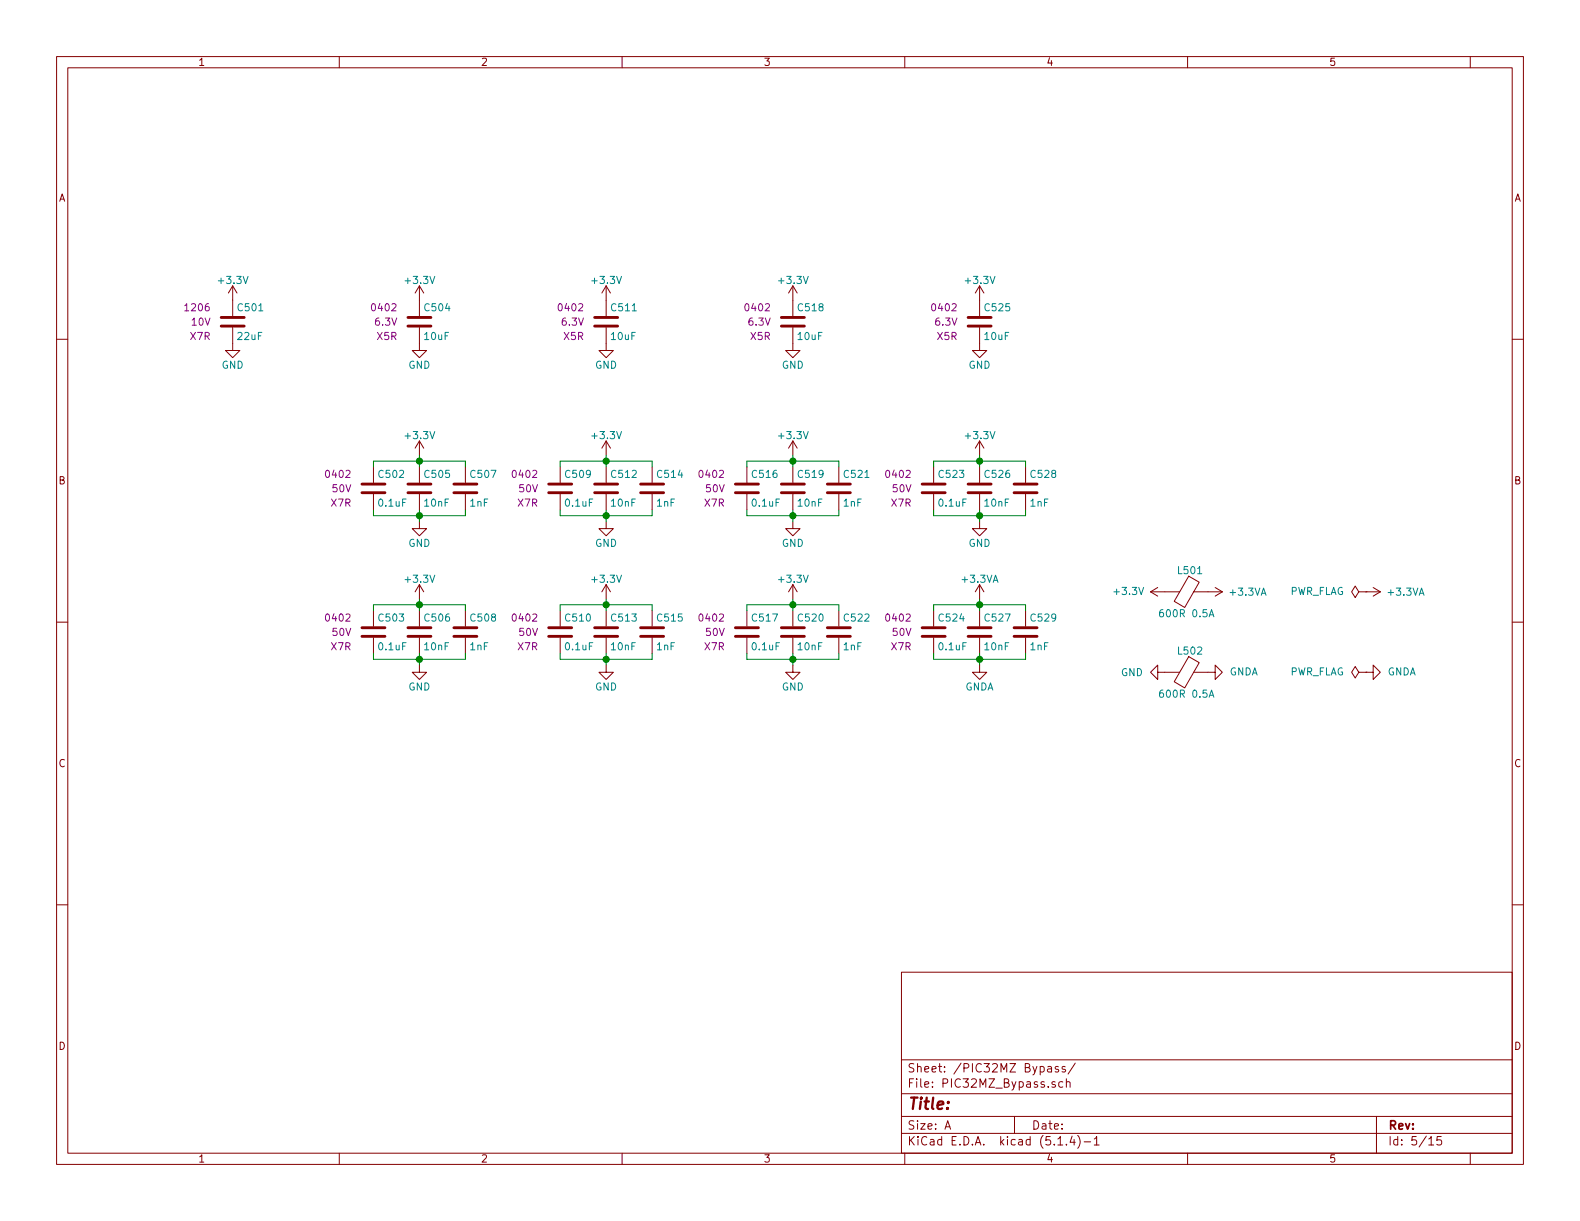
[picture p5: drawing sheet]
EESchema Schematic File Version 4
LIBS:PIC32MZ_ETH_Demo-cache
EELAYER 30 0
EELAYER END
$Descr A 11000 8500
encoding utf-8
Sheet 5 15
Title ""
Date ""
Rev ""
Comp ""
Comment1 ""
Comment2 ""
Comment3 ""
Comment4 ""
$EndDescr
$Comp
L power:GND #PWR0506
U 1 1
P 2920 3630
F 0 "#PWR0506" H 2920 3380 50  0001 C CNN
F 1 "GND" H 2920 3480 50  0000 C CNN
F 2 "" H 2920 3630 50  0000 C CNN
F 3 "" H 2920 3630 50  0000 C CNN
	1    2920 3630
	1    0    0    -1  
$EndComp
$Comp
L Custom_Library:C_Custom C502
U 1 1
P 2600 3400
F 0 "C502" H 2625 3500 50  0000 L CNN
F 1 "0.1uF" H 2625 3300 50  0000 L CNN
F 2 "Capacitors_SMD:C_0402" H 2638 3250 50  0001 C CNN
F 3 "" H 2625 3500 50  0001 C CNN
F 4 "0402" H 2450 3500 50  0000 R CNN "display_footprint"
F 5 "50V" H 2450 3400 50  0000 R CNN "Voltage"
F 6 "X7R" H 2450 3300 50  0000 R CNN "Dielectric"
F 7 "490-10701-1-ND" H -1310 -3480 50  0001 C CNN "Digi-Key PN"
	1    2600 3400
	1    0    0    -1  
$EndComp
$Comp
L Custom_Library:C_Custom C507
U 1 1
P 3240 3400
F 0 "C507" H 3265 3500 50  0000 L CNN
F 1 "1nF" H 3265 3300 50  0000 L CNN
F 2 "Capacitors_SMD:C_0402" H 3278 3250 50  0001 C CNN
F 3 "" H 3265 3500 50  0001 C CNN
F 4 "0402" H 3090 3500 50  0001 R CNN "display_footprint"
F 5 "50V" H 3090 3400 50  0001 R CNN "Voltage"
F 6 "X7R" H 3090 3300 50  0001 R CNN "Dielectric"
F 7 "399-1032-1-ND" H -1310 -3480 50  0001 C CNN "Digi-Key PN"
	1    3240 3400
	1    0    0    -1  
$EndComp
$Comp
L Custom_Library:C_Custom C505
U 1 1
P 2920 3400
F 0 "C505" H 2945 3500 50  0000 L CNN
F 1 "10nF" H 2945 3300 50  0000 L CNN
F 2 "Capacitors_SMD:C_0402" H 2958 3250 50  0001 C CNN
F 3 "" H 2945 3500 50  0001 C CNN
F 4 "0402" H 2770 3500 50  0001 R CNN "display_footprint"
F 5 "50V" H 2770 3400 50  0001 R CNN "Voltage"
F 6 "X7R" H 2770 3300 50  0001 R CNN "Dielectric"
F 7 "490-13295-1-ND" H -1310 -3480 50  0001 C CNN "Digi-Key PN"
	1    2920 3400
	1    0    0    -1  
$EndComp
Wire Wire Line
	2600 3210 2600 3250
Connection ~ 2920 3210
Wire Wire Line
	3240 3210 3240 3250
Wire Wire Line
	2600 3210 2920 3210
Wire Wire Line
	2920 3170 2920 3210
Wire Wire Line
	2600 3590 2600 3550
Connection ~ 2920 3590
Wire Wire Line
	3240 3590 3240 3550
Wire Wire Line
	2600 3590 2920 3590
Wire Wire Line
	2920 3550 2920 3590
Wire Wire Line
	2920 3210 3240 3210
Wire Wire Line
	2920 3210 2920 3250
Wire Wire Line
	2920 3590 3240 3590
Wire Wire Line
	2920 3590 2920 3630
$Comp
L power:GND #PWR0512
U 1 1
P 4220 3630
F 0 "#PWR0512" H 4220 3380 50  0001 C CNN
F 1 "GND" H 4220 3480 50  0000 C CNN
F 2 "" H 4220 3630 50  0000 C CNN
F 3 "" H 4220 3630 50  0000 C CNN
	1    4220 3630
	1    0    0    -1  
$EndComp
$Comp
L Custom_Library:C_Custom C509
U 1 1
P 3900 3400
F 0 "C509" H 3925 3500 50  0000 L CNN
F 1 "0.1uF" H 3925 3300 50  0000 L CNN
F 2 "Capacitors_SMD:C_0402" H 3938 3250 50  0001 C CNN
F 3 "" H 3925 3500 50  0001 C CNN
F 4 "0402" H 3750 3500 50  0000 R CNN "display_footprint"
F 5 "50V" H 3750 3400 50  0000 R CNN "Voltage"
F 6 "X7R" H 3750 3300 50  0000 R CNN "Dielectric"
F 7 "490-10701-1-ND" H -10 -3480 50  0001 C CNN "Digi-Key PN"
	1    3900 3400
	1    0    0    -1  
$EndComp
$Comp
L Custom_Library:C_Custom C514
U 1 1
P 4540 3400
F 0 "C514" H 4565 3500 50  0000 L CNN
F 1 "1nF" H 4565 3300 50  0000 L CNN
F 2 "Capacitors_SMD:C_0402" H 4578 3250 50  0001 C CNN
F 3 "" H 4565 3500 50  0001 C CNN
F 4 "0402" H 4390 3500 50  0001 R CNN "display_footprint"
F 5 "50V" H 4390 3400 50  0001 R CNN "Voltage"
F 6 "X7R" H 4390 3300 50  0001 R CNN "Dielectric"
F 7 "399-1032-1-ND" H -10 -3480 50  0001 C CNN "Digi-Key PN"
	1    4540 3400
	1    0    0    -1  
$EndComp
$Comp
L Custom_Library:C_Custom C512
U 1 1
P 4220 3400
F 0 "C512" H 4245 3500 50  0000 L CNN
F 1 "10nF" H 4245 3300 50  0000 L CNN
F 2 "Capacitors_SMD:C_0402" H 4258 3250 50  0001 C CNN
F 3 "" H 4245 3500 50  0001 C CNN
F 4 "0402" H 4070 3500 50  0001 R CNN "display_footprint"
F 5 "50V" H 4070 3400 50  0001 R CNN "Voltage"
F 6 "X7R" H 4070 3300 50  0001 R CNN "Dielectric"
F 7 "490-13295-1-ND" H -10 -3480 50  0001 C CNN "Digi-Key PN"
	1    4220 3400
	1    0    0    -1  
$EndComp
Wire Wire Line
	3900 3210 3900 3250
Connection ~ 4220 3210
Wire Wire Line
	4540 3210 4540 3250
Wire Wire Line
	3900 3210 4220 3210
Wire Wire Line
	4220 3170 4220 3210
Wire Wire Line
	3900 3590 3900 3550
Connection ~ 4220 3590
Wire Wire Line
	4540 3590 4540 3550
Wire Wire Line
	3900 3590 4220 3590
Wire Wire Line
	4220 3550 4220 3590
Wire Wire Line
	4220 3210 4540 3210
Wire Wire Line
	4220 3210 4220 3250
Wire Wire Line
	4220 3590 4540 3590
Wire Wire Line
	4220 3590 4220 3630
$Comp
L power:GND #PWR0518
U 1 1
P 5520 3630
F 0 "#PWR0518" H 5520 3380 50  0001 C CNN
F 1 "GND" H 5520 3480 50  0000 C CNN
F 2 "" H 5520 3630 50  0000 C CNN
F 3 "" H 5520 3630 50  0000 C CNN
	1    5520 3630
	1    0    0    -1  
$EndComp
$Comp
L Custom_Library:C_Custom C516
U 1 1
P 5200 3400
F 0 "C516" H 5225 3500 50  0000 L CNN
F 1 "0.1uF" H 5225 3300 50  0000 L CNN
F 2 "Capacitors_SMD:C_0402" H 5238 3250 50  0001 C CNN
F 3 "" H 5225 3500 50  0001 C CNN
F 4 "0402" H 5050 3500 50  0000 R CNN "display_footprint"
F 5 "50V" H 5050 3400 50  0000 R CNN "Voltage"
F 6 "X7R" H 5050 3300 50  0000 R CNN "Dielectric"
F 7 "490-10701-1-ND" H 1290 -3480 50  0001 C CNN "Digi-Key PN"
	1    5200 3400
	1    0    0    -1  
$EndComp
$Comp
L Custom_Library:C_Custom C521
U 1 1
P 5840 3400
F 0 "C521" H 5865 3500 50  0000 L CNN
F 1 "1nF" H 5865 3300 50  0000 L CNN
F 2 "Capacitors_SMD:C_0402" H 5878 3250 50  0001 C CNN
F 3 "" H 5865 3500 50  0001 C CNN
F 4 "0402" H 5690 3500 50  0001 R CNN "display_footprint"
F 5 "50V" H 5690 3400 50  0001 R CNN "Voltage"
F 6 "X7R" H 5690 3300 50  0001 R CNN "Dielectric"
F 7 "399-1032-1-ND" H 1290 -3480 50  0001 C CNN "Digi-Key PN"
	1    5840 3400
	1    0    0    -1  
$EndComp
$Comp
L Custom_Library:C_Custom C519
U 1 1
P 5520 3400
F 0 "C519" H 5545 3500 50  0000 L CNN
F 1 "10nF" H 5545 3300 50  0000 L CNN
F 2 "Capacitors_SMD:C_0402" H 5558 3250 50  0001 C CNN
F 3 "" H 5545 3500 50  0001 C CNN
F 4 "0402" H 5370 3500 50  0001 R CNN "display_footprint"
F 5 "50V" H 5370 3400 50  0001 R CNN "Voltage"
F 6 "X7R" H 5370 3300 50  0001 R CNN "Dielectric"
F 7 "490-13295-1-ND" H 1290 -3480 50  0001 C CNN "Digi-Key PN"
	1    5520 3400
	1    0    0    -1  
$EndComp
Wire Wire Line
	5200 3210 5200 3250
Connection ~ 5520 3210
Wire Wire Line
	5840 3210 5840 3250
Wire Wire Line
	5200 3210 5520 3210
Wire Wire Line
	5520 3170 5520 3210
Wire Wire Line
	5200 3590 5200 3550
Connection ~ 5520 3590
Wire Wire Line
	5840 3590 5840 3550
Wire Wire Line
	5200 3590 5520 3590
Wire Wire Line
	5520 3550 5520 3590
Wire Wire Line
	5520 3210 5840 3210
Wire Wire Line
	5520 3210 5520 3250
Wire Wire Line
	5520 3590 5840 3590
Wire Wire Line
	5520 3590 5520 3630
$Comp
L power:GND #PWR0524
U 1 1
P 6820 3630
F 0 "#PWR0524" H 6820 3380 50  0001 C CNN
F 1 "GND" H 6820 3480 50  0000 C CNN
F 2 "" H 6820 3630 50  0000 C CNN
F 3 "" H 6820 3630 50  0000 C CNN
	1    6820 3630
	1    0    0    -1  
$EndComp
$Comp
L Custom_Library:C_Custom C523
U 1 1
P 6500 3400
F 0 "C523" H 6525 3500 50  0000 L CNN
F 1 "0.1uF" H 6525 3300 50  0000 L CNN
F 2 "Capacitors_SMD:C_0402" H 6538 3250 50  0001 C CNN
F 3 "" H 6525 3500 50  0001 C CNN
F 4 "0402" H 6350 3500 50  0000 R CNN "display_footprint"
F 5 "50V" H 6350 3400 50  0000 R CNN "Voltage"
F 6 "X7R" H 6350 3300 50  0000 R CNN "Dielectric"
F 7 "490-10701-1-ND" H 2590 -3480 50  0001 C CNN "Digi-Key PN"
	1    6500 3400
	1    0    0    -1  
$EndComp
$Comp
L Custom_Library:C_Custom C528
U 1 1
P 7140 3400
F 0 "C528" H 7165 3500 50  0000 L CNN
F 1 "1nF" H 7165 3300 50  0000 L CNN
F 2 "Capacitors_SMD:C_0402" H 7178 3250 50  0001 C CNN
F 3 "" H 7165 3500 50  0001 C CNN
F 4 "0402" H 6990 3500 50  0001 R CNN "display_footprint"
F 5 "50V" H 6990 3400 50  0001 R CNN "Voltage"
F 6 "X7R" H 6990 3300 50  0001 R CNN "Dielectric"
F 7 "399-1032-1-ND" H 2590 -3480 50  0001 C CNN "Digi-Key PN"
	1    7140 3400
	1    0    0    -1  
$EndComp
$Comp
L Custom_Library:C_Custom C526
U 1 1
P 6820 3400
F 0 "C526" H 6845 3500 50  0000 L CNN
F 1 "10nF" H 6845 3300 50  0000 L CNN
F 2 "Capacitors_SMD:C_0402" H 6858 3250 50  0001 C CNN
F 3 "" H 6845 3500 50  0001 C CNN
F 4 "0402" H 6670 3500 50  0001 R CNN "display_footprint"
F 5 "50V" H 6670 3400 50  0001 R CNN "Voltage"
F 6 "X7R" H 6670 3300 50  0001 R CNN "Dielectric"
F 7 "490-13295-1-ND" H 2590 -3480 50  0001 C CNN "Digi-Key PN"
	1    6820 3400
	1    0    0    -1  
$EndComp
Wire Wire Line
	6500 3210 6500 3250
Connection ~ 6820 3210
Wire Wire Line
	7140 3210 7140 3250
Wire Wire Line
	6500 3210 6820 3210
Wire Wire Line
	6820 3170 6820 3210
Wire Wire Line
	6500 3590 6500 3550
Connection ~ 6820 3590
Wire Wire Line
	7140 3590 7140 3550
Wire Wire Line
	6500 3590 6820 3590
Wire Wire Line
	6820 3550 6820 3590
Wire Wire Line
	6820 3210 7140 3210
Wire Wire Line
	6820 3210 6820 3250
Wire Wire Line
	6820 3590 7140 3590
Wire Wire Line
	6820 3590 6820 3630
$Comp
L power:GND #PWR0508
U 1 1
P 2920 4630
F 0 "#PWR0508" H 2920 4380 50  0001 C CNN
F 1 "GND" H 2920 4480 50  0000 C CNN
F 2 "" H 2920 4630 50  0000 C CNN
F 3 "" H 2920 4630 50  0000 C CNN
	1    2920 4630
	1    0    0    -1  
$EndComp
$Comp
L Custom_Library:C_Custom C503
U 1 1
P 2600 4400
F 0 "C503" H 2625 4500 50  0000 L CNN
F 1 "0.1uF" H 2625 4300 50  0000 L CNN
F 2 "Capacitors_SMD:C_0402" H 2638 4250 50  0001 C CNN
F 3 "" H 2625 4500 50  0001 C CNN
F 4 "0402" H 2450 4500 50  0000 R CNN "display_footprint"
F 5 "50V" H 2450 4400 50  0000 R CNN "Voltage"
F 6 "X7R" H 2450 4300 50  0000 R CNN "Dielectric"
F 7 "490-10701-1-ND" H -1310 -2480 50  0001 C CNN "Digi-Key PN"
	1    2600 4400
	1    0    0    -1  
$EndComp
$Comp
L Custom_Library:C_Custom C508
U 1 1
P 3240 4400
F 0 "C508" H 3265 4500 50  0000 L CNN
F 1 "1nF" H 3265 4300 50  0000 L CNN
F 2 "Capacitors_SMD:C_0402" H 3278 4250 50  0001 C CNN
F 3 "" H 3265 4500 50  0001 C CNN
F 4 "0402" H 3090 4500 50  0001 R CNN "display_footprint"
F 5 "50V" H 3090 4400 50  0001 R CNN "Voltage"
F 6 "X7R" H 3090 4300 50  0001 R CNN "Dielectric"
F 7 "399-1032-1-ND" H -1310 -2480 50  0001 C CNN "Digi-Key PN"
	1    3240 4400
	1    0    0    -1  
$EndComp
$Comp
L Custom_Library:C_Custom C506
U 1 1
P 2920 4400
F 0 "C506" H 2945 4500 50  0000 L CNN
F 1 "10nF" H 2945 4300 50  0000 L CNN
F 2 "Capacitors_SMD:C_0402" H 2958 4250 50  0001 C CNN
F 3 "" H 2945 4500 50  0001 C CNN
F 4 "0402" H 2770 4500 50  0001 R CNN "display_footprint"
F 5 "50V" H 2770 4400 50  0001 R CNN "Voltage"
F 6 "X7R" H 2770 4300 50  0001 R CNN "Dielectric"
F 7 "490-13295-1-ND" H -1310 -2480 50  0001 C CNN "Digi-Key PN"
	1    2920 4400
	1    0    0    -1  
$EndComp
Wire Wire Line
	2600 4210 2600 4250
Connection ~ 2920 4210
Wire Wire Line
	3240 4210 3240 4250
Wire Wire Line
	2600 4210 2920 4210
Wire Wire Line
	2920 4170 2920 4210
Wire Wire Line
	2600 4590 2600 4550
Connection ~ 2920 4590
Wire Wire Line
	3240 4590 3240 4550
Wire Wire Line
	2600 4590 2920 4590
Wire Wire Line
	2920 4550 2920 4590
Wire Wire Line
	2920 4210 3240 4210
Wire Wire Line
	2920 4210 2920 4250
Wire Wire Line
	2920 4590 3240 4590
Wire Wire Line
	2920 4590 2920 4630
$Comp
L power:GND #PWR0514
U 1 1
P 4220 4630
F 0 "#PWR0514" H 4220 4380 50  0001 C CNN
F 1 "GND" H 4220 4480 50  0000 C CNN
F 2 "" H 4220 4630 50  0000 C CNN
F 3 "" H 4220 4630 50  0000 C CNN
	1    4220 4630
	1    0    0    -1  
$EndComp
$Comp
L Custom_Library:C_Custom C510
U 1 1
P 3900 4400
F 0 "C510" H 3925 4500 50  0000 L CNN
F 1 "0.1uF" H 3925 4300 50  0000 L CNN
F 2 "Capacitors_SMD:C_0402" H 3938 4250 50  0001 C CNN
F 3 "" H 3925 4500 50  0001 C CNN
F 4 "0402" H 3750 4500 50  0000 R CNN "display_footprint"
F 5 "50V" H 3750 4400 50  0000 R CNN "Voltage"
F 6 "X7R" H 3750 4300 50  0000 R CNN "Dielectric"
F 7 "490-10701-1-ND" H -10 -2480 50  0001 C CNN "Digi-Key PN"
	1    3900 4400
	1    0    0    -1  
$EndComp
$Comp
L Custom_Library:C_Custom C515
U 1 1
P 4540 4400
F 0 "C515" H 4565 4500 50  0000 L CNN
F 1 "1nF" H 4565 4300 50  0000 L CNN
F 2 "Capacitors_SMD:C_0402" H 4578 4250 50  0001 C CNN
F 3 "" H 4565 4500 50  0001 C CNN
F 4 "0402" H 4390 4500 50  0001 R CNN "display_footprint"
F 5 "50V" H 4390 4400 50  0001 R CNN "Voltage"
F 6 "X7R" H 4390 4300 50  0001 R CNN "Dielectric"
F 7 "399-1032-1-ND" H -10 -2480 50  0001 C CNN "Digi-Key PN"
	1    4540 4400
	1    0    0    -1  
$EndComp
$Comp
L Custom_Library:C_Custom C513
U 1 1
P 4220 4400
F 0 "C513" H 4245 4500 50  0000 L CNN
F 1 "10nF" H 4245 4300 50  0000 L CNN
F 2 "Capacitors_SMD:C_0402" H 4258 4250 50  0001 C CNN
F 3 "" H 4245 4500 50  0001 C CNN
F 4 "0402" H 4070 4500 50  0001 R CNN "display_footprint"
F 5 "50V" H 4070 4400 50  0001 R CNN "Voltage"
F 6 "X7R" H 4070 4300 50  0001 R CNN "Dielectric"
F 7 "490-13295-1-ND" H -10 -2480 50  0001 C CNN "Digi-Key PN"
	1    4220 4400
	1    0    0    -1  
$EndComp
Wire Wire Line
	3900 4210 3900 4250
Connection ~ 4220 4210
Wire Wire Line
	4540 4210 4540 4250
Wire Wire Line
	3900 4210 4220 4210
Wire Wire Line
	4220 4170 4220 4210
Wire Wire Line
	3900 4590 3900 4550
Connection ~ 4220 4590
Wire Wire Line
	4540 4590 4540 4550
Wire Wire Line
	3900 4590 4220 4590
Wire Wire Line
	4220 4550 4220 4590
Wire Wire Line
	4220 4210 4540 4210
Wire Wire Line
	4220 4210 4220 4250
Wire Wire Line
	4220 4590 4540 4590
Wire Wire Line
	4220 4590 4220 4630
$Comp
L power:GND #PWR0520
U 1 1
P 5520 4630
F 0 "#PWR0520" H 5520 4380 50  0001 C CNN
F 1 "GND" H 5520 4480 50  0000 C CNN
F 2 "" H 5520 4630 50  0000 C CNN
F 3 "" H 5520 4630 50  0000 C CNN
	1    5520 4630
	1    0    0    -1  
$EndComp
$Comp
L Custom_Library:C_Custom C517
U 1 1
P 5200 4400
F 0 "C517" H 5225 4500 50  0000 L CNN
F 1 "0.1uF" H 5225 4300 50  0000 L CNN
F 2 "Capacitors_SMD:C_0402" H 5238 4250 50  0001 C CNN
F 3 "" H 5225 4500 50  0001 C CNN
F 4 "0402" H 5050 4500 50  0000 R CNN "display_footprint"
F 5 "50V" H 5050 4400 50  0000 R CNN "Voltage"
F 6 "X7R" H 5050 4300 50  0000 R CNN "Dielectric"
F 7 "490-10701-1-ND" H 1290 -2480 50  0001 C CNN "Digi-Key PN"
	1    5200 4400
	1    0    0    -1  
$EndComp
$Comp
L Custom_Library:C_Custom C522
U 1 1
P 5840 4400
F 0 "C522" H 5865 4500 50  0000 L CNN
F 1 "1nF" H 5865 4300 50  0000 L CNN
F 2 "Capacitors_SMD:C_0402" H 5878 4250 50  0001 C CNN
F 3 "" H 5865 4500 50  0001 C CNN
F 4 "0402" H 5690 4500 50  0001 R CNN "display_footprint"
F 5 "50V" H 5690 4400 50  0001 R CNN "Voltage"
F 6 "X7R" H 5690 4300 50  0001 R CNN "Dielectric"
F 7 "399-1032-1-ND" H 1290 -2480 50  0001 C CNN "Digi-Key PN"
	1    5840 4400
	1    0    0    -1  
$EndComp
$Comp
L Custom_Library:C_Custom C520
U 1 1
P 5520 4400
F 0 "C520" H 5545 4500 50  0000 L CNN
F 1 "10nF" H 5545 4300 50  0000 L CNN
F 2 "Capacitors_SMD:C_0402" H 5558 4250 50  0001 C CNN
F 3 "" H 5545 4500 50  0001 C CNN
F 4 "0402" H 5370 4500 50  0001 R CNN "display_footprint"
F 5 "50V" H 5370 4400 50  0001 R CNN "Voltage"
F 6 "X7R" H 5370 4300 50  0001 R CNN "Dielectric"
F 7 "490-13295-1-ND" H 1290 -2480 50  0001 C CNN "Digi-Key PN"
	1    5520 4400
	1    0    0    -1  
$EndComp
Wire Wire Line
	5200 4210 5200 4250
Connection ~ 5520 4210
Wire Wire Line
	5840 4210 5840 4250
Wire Wire Line
	5200 4210 5520 4210
Wire Wire Line
	5520 4170 5520 4210
Wire Wire Line
	5200 4590 5200 4550
Connection ~ 5520 4590
Wire Wire Line
	5840 4590 5840 4550
Wire Wire Line
	5200 4590 5520 4590
Wire Wire Line
	5520 4550 5520 4590
Wire Wire Line
	5520 4210 5840 4210
Wire Wire Line
	5520 4210 5520 4250
Wire Wire Line
	5520 4590 5840 4590
Wire Wire Line
	5520 4590 5520 4630
$Comp
L power:GNDA #PWR0526
U 1 1
P 6820 4630
F 0 "#PWR0526" H 6820 4380 50  0001 C CNN
F 1 "GNDA" H 6820 4480 50  0000 C CNN
F 2 "" H 6820 4630 50  0001 C CNN
F 3 "" H 6820 4630 50  0001 C CNN
	1    6820 4630
	1    0    0    -1  
$EndComp
Wire Wire Line
	6820 4590 6820 4630
Wire Wire Line
	6820 4210 6820 4250
Wire Wire Line
	6820 4550 6820 4590
Wire Wire Line
	7140 4590 7140 4550
Wire Wire Line
	6820 4590 7140 4590
Wire Wire Line
	6500 4590 6820 4590
Connection ~ 6820 4590
Wire Wire Line
	6500 4590 6500 4550
Wire Wire Line
	6820 4170 6820 4210
Wire Wire Line
	7140 4210 7140 4250
Wire Wire Line
	6820 4210 7140 4210
Wire Wire Line
	6500 4210 6820 4210
Connection ~ 6820 4210
Wire Wire Line
	6500 4210 6500 4250
$Comp
L Custom_Library:C_Custom C527
U 1 1
P 6820 4400
F 0 "C527" H 6845 4500 50  0000 L CNN
F 1 "10nF" H 6845 4300 50  0000 L CNN
F 2 "Capacitors_SMD:C_0402" H 6858 4250 50  0001 C CNN
F 3 "" H 6845 4500 50  0001 C CNN
F 4 "0402" H 6670 4500 50  0001 R CNN "display_footprint"
F 5 "50V" H 6670 4400 50  0001 R CNN "Voltage"
F 6 "X7R" H 6670 4300 50  0001 R CNN "Dielectric"
F 7 "490-13295-1-ND" H 2590 -2480 50  0001 C CNN "Digi-Key PN"
	1    6820 4400
	1    0    0    -1  
$EndComp
$Comp
L Custom_Library:C_Custom C529
U 1 1
P 7140 4400
F 0 "C529" H 7165 4500 50  0000 L CNN
F 1 "1nF" H 7165 4300 50  0000 L CNN
F 2 "Capacitors_SMD:C_0402" H 7178 4250 50  0001 C CNN
F 3 "" H 7165 4500 50  0001 C CNN
F 4 "0402" H 6990 4500 50  0001 R CNN "display_footprint"
F 5 "50V" H 6990 4400 50  0001 R CNN "Voltage"
F 6 "X7R" H 6990 4300 50  0001 R CNN "Dielectric"
F 7 "399-1032-1-ND" H 2590 -2480 50  0001 C CNN "Digi-Key PN"
	1    7140 4400
	1    0    0    -1  
$EndComp
$Comp
L Custom_Library:C_Custom C524
U 1 1
P 6500 4400
F 0 "C524" H 6525 4500 50  0000 L CNN
F 1 "0.1uF" H 6525 4300 50  0000 L CNN
F 2 "Capacitors_SMD:C_0402" H 6538 4250 50  0001 C CNN
F 3 "" H 6525 4500 50  0001 C CNN
F 4 "0402" H 6350 4500 50  0000 R CNN "display_footprint"
F 5 "50V" H 6350 4400 50  0000 R CNN "Voltage"
F 6 "X7R" H 6350 4300 50  0000 R CNN "Dielectric"
F 7 "490-10701-1-ND" H 2590 -2480 50  0001 C CNN "Digi-Key PN"
	1    6500 4400
	1    0    0    -1  
$EndComp
$Comp
L Device:Ferrite_Bead L?
U 1 1
P 8260 4120
AR Path="/5CAD2D97/5CB5F840" Ref="L?"  Part="1" 
AR Path="/5CB25152/5CB5F840" Ref="L?"  Part="1" 
AR Path="/5E697934/5CB5F840" Ref="L501"  Part="1" 
F 0 "L501" V 8110 4145 50  0000 C CNN
F 1 "600R 0.5A" V 8410 4120 50  0000 C CNN
F 2 "Inductors_SMD:L_0402" V 8190 4120 50  0001 C CNN
F 3 "~" H 8260 4120 50  0001 C CNN
F 4 "490-5441-1-ND" H -1270 360 50  0001 C CNN "Digi-Key PN"
	1    8260 4120
	0    1    1    0   
$EndComp
$Comp
L Device:Ferrite_Bead L?
U 1 1
P 8260 4680
AR Path="/5CAD2D97/5CB61DC3" Ref="L?"  Part="1" 
AR Path="/5CB25152/5CB61DC3" Ref="L?"  Part="1" 
AR Path="/5E697934/5CB61DC3" Ref="L502"  Part="1" 
F 0 "L502" V 8110 4705 50  0000 C CNN
F 1 "600R 0.5A" V 8410 4680 50  0000 C CNN
F 2 "Inductors_SMD:L_0402" V 8190 4680 50  0001 C CNN
F 3 "~" H 8260 4680 50  0001 C CNN
F 4 "490-5441-1-ND" H -1270 920 50  0001 C CNN "Digi-Key PN"
	1    8260 4680
	0    1    1    0   
$EndComp
$Comp
L power:+3.3VA #PWR0529
U 1 1
P 8410 4120
F 0 "#PWR0529" H 8410 3970 50  0001 C CNN
F 1 "+3.3VA" V 8410 4260 50  0000 L CNN
F 2 "" H 8410 4120 50  0001 C CNN
F 3 "" H 8410 4120 50  0001 C CNN
	1    8410 4120
	0    1    1    0   
$EndComp
$Comp
L power:GNDA #PWR0530
U 1 1
P 8410 4680
F 0 "#PWR0530" H 8410 4430 50  0001 C CNN
F 1 "GNDA" V 8410 4530 50  0000 R CNN
F 2 "" H 8410 4680 50  0001 C CNN
F 3 "" H 8410 4680 50  0001 C CNN
	1    8410 4680
	0    -1   -1   0   
$EndComp
$Comp
L power:GND #PWR0528
U 1 1
P 8110 4680
F 0 "#PWR0528" H 8110 4430 50  0001 C CNN
F 1 "GND" V 8110 4530 50  0000 R CNN
F 2 "" H 8110 4680 50  0001 C CNN
F 3 "" H 8110 4680 50  0001 C CNN
	1    8110 4680
	0    1    1    0   
$EndComp
$Comp
L power:GND #PWR?
U 1 1
P 2920 2390
AR Path="/5E0CF7BC/5E23ABF4" Ref="#PWR?"  Part="1" 
AR Path="/5CB25152/5E23ABF4" Ref="#PWR?"  Part="1" 
AR Path="/5E697934/5E23ABF4" Ref="#PWR0504"  Part="1" 
F 0 "#PWR0504" H 2920 2140 50  0001 C CNN
F 1 "GND" H 2920 2240 50  0000 C CNN
F 2 "" H 2920 2390 50  0001 C CNN
F 3 "" H 2920 2390 50  0001 C CNN
	1    2920 2390
	1    0    0    -1  
$EndComp
$Comp
L power:GND #PWR?
U 1 1
P 4220 2390
AR Path="/5E0CF7BC/5E242F54" Ref="#PWR?"  Part="1" 
AR Path="/5CB25152/5E242F54" Ref="#PWR?"  Part="1" 
AR Path="/5E697934/5E242F54" Ref="#PWR0510"  Part="1" 
F 0 "#PWR0510" H 4220 2140 50  0001 C CNN
F 1 "GND" H 4220 2240 50  0000 C CNN
F 2 "" H 4220 2390 50  0001 C CNN
F 3 "" H 4220 2390 50  0001 C CNN
	1    4220 2390
	1    0    0    -1  
$EndComp
$Comp
L Custom_Library:C_Custom C?
U 1 1
P 2920 2240
AR Path="/5CB7718D/5E325341" Ref="C?"  Part="1" 
AR Path="/5E0DC082/5E325341" Ref="C?"  Part="1" 
AR Path="/5E0F9110/5E325341" Ref="C?"  Part="1" 
AR Path="/5A557C58/5E325341" Ref="C?"  Part="1" 
AR Path="/5CB25152/5E325341" Ref="C?"  Part="1" 
AR Path="/5E697934/5E325341" Ref="C504"  Part="1" 
F 0 "C504" H 2945 2340 50  0000 L CNN
F 1 "10uF" H 2945 2140 50  0000 L CNN
F 2 "Capacitors_SMD:C_0402" H 2958 2090 50  0001 C CNN
F 3 "" H 2945 2340 50  0001 C CNN
F 4 "0402" H 2770 2340 50  0000 R CNN "display_footprint"
F 5 "6.3V" H 2770 2240 50  0000 R CNN "Voltage"
F 6 "X5R" H 2770 2140 50  0000 R CNN "Dielectric"
F 7 "490-13211-1-ND" H 2920 2240 50  0001 C CNN "Digi-Key PN"
	1    2920 2240
	1    0    0    -1  
$EndComp
$Comp
L Custom_Library:C_Custom C?
U 1 1
P 4220 2240
AR Path="/5CB7718D/5E32800A" Ref="C?"  Part="1" 
AR Path="/5E0DC082/5E32800A" Ref="C?"  Part="1" 
AR Path="/5E0F9110/5E32800A" Ref="C?"  Part="1" 
AR Path="/5A557C58/5E32800A" Ref="C?"  Part="1" 
AR Path="/5CB25152/5E32800A" Ref="C?"  Part="1" 
AR Path="/5E697934/5E32800A" Ref="C511"  Part="1" 
F 0 "C511" H 4245 2340 50  0000 L CNN
F 1 "10uF" H 4245 2140 50  0000 L CNN
F 2 "Capacitors_SMD:C_0402" H 4258 2090 50  0001 C CNN
F 3 "" H 4245 2340 50  0001 C CNN
F 4 "0402" H 4070 2340 50  0000 R CNN "display_footprint"
F 5 "6.3V" H 4070 2240 50  0000 R CNN "Voltage"
F 6 "X5R" H 4070 2140 50  0000 R CNN "Dielectric"
F 7 "490-13211-1-ND" H 4220 2240 50  0001 C CNN "Digi-Key PN"
	1    4220 2240
	1    0    0    -1  
$EndComp
$Comp
L power:GND #PWR?
U 1 1
P 5520 2390
AR Path="/5E0CF7BC/5E32A542" Ref="#PWR?"  Part="1" 
AR Path="/5CB25152/5E32A542" Ref="#PWR?"  Part="1" 
AR Path="/5E697934/5E32A542" Ref="#PWR0516"  Part="1" 
F 0 "#PWR0516" H 5520 2140 50  0001 C CNN
F 1 "GND" H 5520 2240 50  0000 C CNN
F 2 "" H 5520 2390 50  0001 C CNN
F 3 "" H 5520 2390 50  0001 C CNN
	1    5520 2390
	1    0    0    -1  
$EndComp
$Comp
L Custom_Library:C_Custom C?
U 1 1
P 5520 2240
AR Path="/5CB7718D/5E32A559" Ref="C?"  Part="1" 
AR Path="/5E0DC082/5E32A559" Ref="C?"  Part="1" 
AR Path="/5E0F9110/5E32A559" Ref="C?"  Part="1" 
AR Path="/5A557C58/5E32A559" Ref="C?"  Part="1" 
AR Path="/5CB25152/5E32A559" Ref="C?"  Part="1" 
AR Path="/5E697934/5E32A559" Ref="C518"  Part="1" 
F 0 "C518" H 5545 2340 50  0000 L CNN
F 1 "10uF" H 5545 2140 50  0000 L CNN
F 2 "Capacitors_SMD:C_0402" H 5558 2090 50  0001 C CNN
F 3 "" H 5545 2340 50  0001 C CNN
F 4 "0402" H 5370 2340 50  0000 R CNN "display_footprint"
F 5 "6.3V" H 5370 2240 50  0000 R CNN "Voltage"
F 6 "X5R" H 5370 2140 50  0000 R CNN "Dielectric"
F 7 "490-13211-1-ND" H 5520 2240 50  0001 C CNN "Digi-Key PN"
	1    5520 2240
	1    0    0    -1  
$EndComp
$Comp
L power:GND #PWR?
U 1 1
P 6820 2390
AR Path="/5E0CF7BC/5E32DBFC" Ref="#PWR?"  Part="1" 
AR Path="/5CB25152/5E32DBFC" Ref="#PWR?"  Part="1" 
AR Path="/5E697934/5E32DBFC" Ref="#PWR0522"  Part="1" 
F 0 "#PWR0522" H 6820 2140 50  0001 C CNN
F 1 "GND" H 6820 2240 50  0000 C CNN
F 2 "" H 6820 2390 50  0001 C CNN
F 3 "" H 6820 2390 50  0001 C CNN
	1    6820 2390
	1    0    0    -1  
$EndComp
$Comp
L Custom_Library:C_Custom C?
U 1 1
P 6820 2240
AR Path="/5CB7718D/5E32DC13" Ref="C?"  Part="1" 
AR Path="/5E0DC082/5E32DC13" Ref="C?"  Part="1" 
AR Path="/5E0F9110/5E32DC13" Ref="C?"  Part="1" 
AR Path="/5A557C58/5E32DC13" Ref="C?"  Part="1" 
AR Path="/5CB25152/5E32DC13" Ref="C?"  Part="1" 
AR Path="/5E697934/5E32DC13" Ref="C525"  Part="1" 
F 0 "C525" H 6845 2340 50  0000 L CNN
F 1 "10uF" H 6845 2140 50  0000 L CNN
F 2 "Capacitors_SMD:C_0402" H 6858 2090 50  0001 C CNN
F 3 "" H 6845 2340 50  0001 C CNN
F 4 "0402" H 6670 2340 50  0000 R CNN "display_footprint"
F 5 "6.3V" H 6670 2240 50  0000 R CNN "Voltage"
F 6 "X5R" H 6670 2140 50  0000 R CNN "Dielectric"
F 7 "490-13211-1-ND" H 6820 2240 50  0001 C CNN "Digi-Key PN"
	1    6820 2240
	1    0    0    -1  
$EndComp
$Comp
L power:+3.3VA #PWR0531
U 1 1
P 9510 4120
F 0 "#PWR0531" H 9510 3970 50  0001 C CNN
F 1 "+3.3VA" V 9510 4260 50  0000 L CNN
F 2 "" H 9510 4120 50  0001 C CNN
F 3 "" H 9510 4120 50  0001 C CNN
	1    9510 4120
	0    1    1    0   
$EndComp
$Comp
L power:GNDA #PWR0532
U 1 1
P 9510 4680
F 0 "#PWR0532" H 9510 4430 50  0001 C CNN
F 1 "GNDA" V 9510 4530 50  0000 R CNN
F 2 "" H 9510 4680 50  0001 C CNN
F 3 "" H 9510 4680 50  0001 C CNN
	1    9510 4680
	0    -1   -1   0   
$EndComp
$Comp
L power:PWR_FLAG #FLG0501
U 1 1
P 9510 4120
F 0 "#FLG0501" H 9510 4195 50  0001 C CNN
F 1 "PWR_FLAG" V 9510 4270 50  0000 L CNN
F 2 "" H 9510 4120 50  0001 C CNN
F 3 "~" H 9510 4120 50  0001 C CNN
	1    9510 4120
	0    -1   -1   0   
$EndComp
$Comp
L power:PWR_FLAG #FLG0502
U 1 1
P 9510 4680
F 0 "#FLG0502" H 9510 4755 50  0001 C CNN
F 1 "PWR_FLAG" V 9510 4830 50  0000 L CNN
F 2 "" H 9510 4680 50  0001 C CNN
F 3 "~" H 9510 4680 50  0001 C CNN
	1    9510 4680
	0    -1   -1   0   
$EndComp
$Comp
L Custom_Library:C_Custom C?
U 1 1
P 1620 2240
AR Path="/5C1E3A0B/5E461A6A" Ref="C?"  Part="1" 
AR Path="/5C1E3A08/5E461A6A" Ref="C?"  Part="1" 
AR Path="/5D779AE1/5E461A6A" Ref="C?"  Part="1" 
AR Path="/5CB7718D/5E461A6A" Ref="C?"  Part="1" 
AR Path="/5E0DC082/5E461A6A" Ref="C?"  Part="1" 
AR Path="/5E0F263A/5E461A6A" Ref="C?"  Part="1" 
AR Path="/5CB25152/5E461A6A" Ref="C?"  Part="1" 
AR Path="/5E697934/5E461A6A" Ref="C501"  Part="1" 
F 0 "C501" H 1645 2340 50  0000 L CNN
F 1 "22uF" H 1645 2140 50  0000 L CNN
F 2 "Capacitors_SMD:C_1206" H 1658 2090 50  0001 C CNN
F 3 "" H 1645 2340 50  0001 C CNN
F 4 "1206" H 1470 2340 50  0000 R CNN "display_footprint"
F 5 "10V" H 1470 2240 50  0000 R CNN "Voltage"
F 6 "X7R" H 1470 2140 50  0000 R CNN "Dielectric"
F 7 "1276-3148-1-ND" H 2045 2740 60  0001 C CNN "Digi-Key PN"
	1    1620 2240
	1    0    0    -1  
$EndComp
$Comp
L power:GND #PWR?
U 1 1
P 1620 2390
AR Path="/5CB7718D/5E461A70" Ref="#PWR?"  Part="1" 
AR Path="/5E0DC082/5E461A70" Ref="#PWR?"  Part="1" 
AR Path="/5E0F263A/5E461A70" Ref="#PWR?"  Part="1" 
AR Path="/5CB25152/5E461A70" Ref="#PWR?"  Part="1" 
AR Path="/5E697934/5E461A70" Ref="#PWR0502"  Part="1" 
F 0 "#PWR0502" H 1620 2140 50  0001 C CNN
F 1 "GND" H 1620 2240 50  0000 C CNN
F 2 "" H 1620 2390 50  0001 C CNN
F 3 "" H 1620 2390 50  0001 C CNN
	1    1620 2390
	1    0    0    -1  
$EndComp
$Comp
L power:+3.3V #PWR0501
U 1 1
P 1620 2090
F 0 "#PWR0501" H 1620 1940 50  0001 C CNN
F 1 "+3.3V" H 1620 2230 50  0000 C CNN
F 2 "" H 1620 2090 50  0001 C CNN
F 3 "" H 1620 2090 50  0001 C CNN
	1    1620 2090
	1    0    0    -1  
$EndComp
$Comp
L power:+3.3V #PWR0503
U 1 1
P 2920 2090
F 0 "#PWR0503" H 2920 1940 50  0001 C CNN
F 1 "+3.3V" H 2920 2230 50  0000 C CNN
F 2 "" H 2920 2090 50  0001 C CNN
F 3 "" H 2920 2090 50  0001 C CNN
	1    2920 2090
	1    0    0    -1  
$EndComp
$Comp
L power:+3.3V #PWR0509
U 1 1
P 4220 2090
F 0 "#PWR0509" H 4220 1940 50  0001 C CNN
F 1 "+3.3V" H 4220 2230 50  0000 C CNN
F 2 "" H 4220 2090 50  0001 C CNN
F 3 "" H 4220 2090 50  0001 C CNN
	1    4220 2090
	1    0    0    -1  
$EndComp
$Comp
L power:+3.3V #PWR0515
U 1 1
P 5520 2090
F 0 "#PWR0515" H 5520 1940 50  0001 C CNN
F 1 "+3.3V" H 5520 2230 50  0000 C CNN
F 2 "" H 5520 2090 50  0001 C CNN
F 3 "" H 5520 2090 50  0001 C CNN
	1    5520 2090
	1    0    0    -1  
$EndComp
$Comp
L power:+3.3V #PWR0521
U 1 1
P 6820 2090
F 0 "#PWR0521" H 6820 1940 50  0001 C CNN
F 1 "+3.3V" H 6820 2230 50  0000 C CNN
F 2 "" H 6820 2090 50  0001 C CNN
F 3 "" H 6820 2090 50  0001 C CNN
	1    6820 2090
	1    0    0    -1  
$EndComp
$Comp
L power:+3.3V #PWR0523
U 1 1
P 6820 3170
F 0 "#PWR0523" H 6820 3020 50  0001 C CNN
F 1 "+3.3V" H 6820 3310 50  0000 C CNN
F 2 "" H 6820 3170 50  0001 C CNN
F 3 "" H 6820 3170 50  0001 C CNN
	1    6820 3170
	1    0    0    -1  
$EndComp
$Comp
L power:+3.3V #PWR0517
U 1 1
P 5520 3170
F 0 "#PWR0517" H 5520 3020 50  0001 C CNN
F 1 "+3.3V" H 5520 3310 50  0000 C CNN
F 2 "" H 5520 3170 50  0001 C CNN
F 3 "" H 5520 3170 50  0001 C CNN
	1    5520 3170
	1    0    0    -1  
$EndComp
$Comp
L power:+3.3V #PWR0511
U 1 1
P 4220 3170
F 0 "#PWR0511" H 4220 3020 50  0001 C CNN
F 1 "+3.3V" H 4220 3310 50  0000 C CNN
F 2 "" H 4220 3170 50  0001 C CNN
F 3 "" H 4220 3170 50  0001 C CNN
	1    4220 3170
	1    0    0    -1  
$EndComp
$Comp
L power:+3.3V #PWR0505
U 1 1
P 2920 3170
F 0 "#PWR0505" H 2920 3020 50  0001 C CNN
F 1 "+3.3V" H 2920 3310 50  0000 C CNN
F 2 "" H 2920 3170 50  0001 C CNN
F 3 "" H 2920 3170 50  0001 C CNN
	1    2920 3170
	1    0    0    -1  
$EndComp
$Comp
L power:+3.3V #PWR0507
U 1 1
P 2920 4170
F 0 "#PWR0507" H 2920 4020 50  0001 C CNN
F 1 "+3.3V" H 2920 4310 50  0000 C CNN
F 2 "" H 2920 4170 50  0001 C CNN
F 3 "" H 2920 4170 50  0001 C CNN
	1    2920 4170
	1    0    0    -1  
$EndComp
$Comp
L power:+3.3V #PWR0513
U 1 1
P 4220 4170
F 0 "#PWR0513" H 4220 4020 50  0001 C CNN
F 1 "+3.3V" H 4220 4310 50  0000 C CNN
F 2 "" H 4220 4170 50  0001 C CNN
F 3 "" H 4220 4170 50  0001 C CNN
	1    4220 4170
	1    0    0    -1  
$EndComp
$Comp
L power:+3.3V #PWR0519
U 1 1
P 5520 4170
F 0 "#PWR0519" H 5520 4020 50  0001 C CNN
F 1 "+3.3V" H 5520 4310 50  0000 C CNN
F 2 "" H 5520 4170 50  0001 C CNN
F 3 "" H 5520 4170 50  0001 C CNN
	1    5520 4170
	1    0    0    -1  
$EndComp
$Comp
L power:+3.3V #PWR0527
U 1 1
P 8110 4120
F 0 "#PWR0527" H 8110 3970 50  0001 C CNN
F 1 "+3.3V" V 8110 4260 50  0000 L CNN
F 2 "" H 8110 4120 50  0001 C CNN
F 3 "" H 8110 4120 50  0001 C CNN
	1    8110 4120
	0    -1   -1   0   
$EndComp
$Comp
L power:+3.3VA #PWR0101
U 1 1
P 6820 4170
F 0 "#PWR0101" H 6820 4020 50  0001 C CNN
F 1 "+3.3VA" H 6820 4310 50  0000 C CNN
F 2 "" H 6820 4170 50  0001 C CNN
F 3 "" H 6820 4170 50  0001 C CNN
	1    6820 4170
	1    0    0    -1  
$EndComp
$EndSCHEMATC
